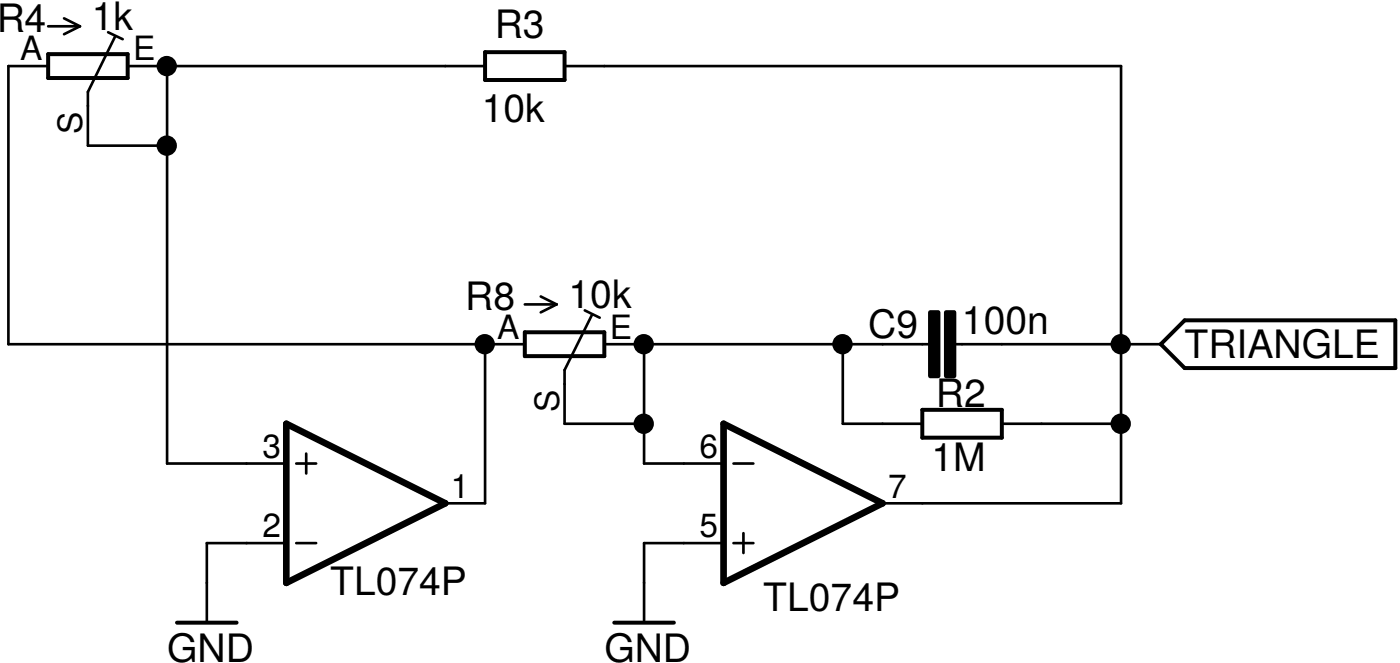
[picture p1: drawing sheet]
<svg xmlns="http://www.w3.org/2000/svg" width="89mm" height="42mm" viewBox="0 0 89 42" stroke-linecap="round" stroke-linejoin="round" font-family="sans-serif">
<g fill="none" stroke="#000" stroke-width=".17">
<path d="M3.1 4.2h-2.6v17.8h33M3.1 1.7h2M4.1 1.2l1 .5M5.1 1.7l-1 .5M6.9 2.1l.9 .4M7.4 2.3l-1.8 3.6v3.4h5.1M8.2 4.2h22.8M10.7 4.2v25.4h7.6M33.5 19.4h2.1M34.6 18.9l1 .5M35.6 19.4l-1 .5M36.1 4.2h35.5v27.9h-15.2"/>
<path d="M37.4 19.8l.9 .5M18.3 34.7h-5.1v5.1M18.9 34.7h1.3M18.9 29.6h1.3M19.6 29v1.2M31 22v10.1h-2.5M37.8 20.1l-1.7 3.5v3.5h5.1M38.6 22h20.8M41.2 22v7.6h5M46.2 34.7h-5v5.1M46.9 34.7h1.2M46.9 29.6h1.2"/>
<path d="M47.5 34v1.3M53.9 22v5.1h5M61 22h13.2M64 27.1h7.6"/>
</g>
<g fill="#000" stroke="#000" stroke-width=".28">
<circle cx="10.7" cy="4.2" r=".51"/>
<circle cx="10.7" cy="9.3" r=".51"/>
<circle cx="31" cy="22" r=".51"/>
<circle cx="41.1" cy="22" r=".51"/>
<circle cx="41.1" cy="27.1" r=".51"/>
<circle cx="53.8" cy="22" r=".51"/>
<circle cx="71.6" cy="22" r=".51"/>
<circle cx="71.6" cy="27.1" r=".51"/>
</g>
<path d="M18.3 27.1l10.2 5-10.2 5.1zM46.2 27.1l10.2 5-10.2 5.1z" fill="none" stroke="#000" stroke-width=".42"/>
<path d="M3.1 3.5h5.1v1.5h-5.1zM31 3.3h5.1v1.8h-5.1zM11.3 39.8h3.8M33.5 21.2h5.1v1.5h-5.1zM39.3 39.8h3.8M58.9 26.2h5.1v1.7h-5.1zM74.2 22l1.5-1.5h13.5v3h-13.5z" fill="none" stroke="#000" stroke-width=".25"/>
<path d="M59.4 19.9h.6v4.1h-.6zM60.5 19.9h.5v4.1h-.5z" fill="#000" stroke="#000" stroke-width=".28"/>
<g font-size="2.5">
<text x="-.2" y="2.1">R4</text>
<text x="5.9" y="1.9">1k</text>
<text x="31.6" y="2.4">R3</text>
<text x="30.8" y="7.8">10k</text>
<text x="29.7" y="19.8">R8</text>
<text x="36.3" y="19.7">10k</text>
<text x="55.5" y="21.6">C9</text>
<text x="61.5" y="21.3">100n</text>
<text x="75.7" y="22.9">TRIANGLE</text>
<text x="59.8" y="26">R2</text>
<text x="59.5" y="30.1">1M</text>
<text x="21.1" y="38">TL074P</text>
<text x="48.8" y="39">TL074P</text>
<text x="10.7" y="42.3">GND</text>
<text x="38.6" y="42.3">GND</text>
</g>
<g font-size="2.1">
<text x="1.3" y="3.9">A</text>
<text x="8.5" y="3.9">E</text>
<text x="5.3" y="8.5" transform="rotate(-90 5.3 8.5)">S</text>
<text x="31.8" y="21.6">A</text>
<text x="39" y="21.6">E</text>
<text x="16.8" y="29.2">3</text>
<text x="35.7" y="26.3" transform="rotate(-90 35.7 26.3)">S</text>
<text x="44.7" y="29.2">6</text>
<text x="16.8" y="34.3">2</text>
<text x="28.8" y="31.8">1</text>
<text x="44.7" y="34.3">5</text>
<text x="56.8" y="31.8">7</text>
</g>
</svg>
